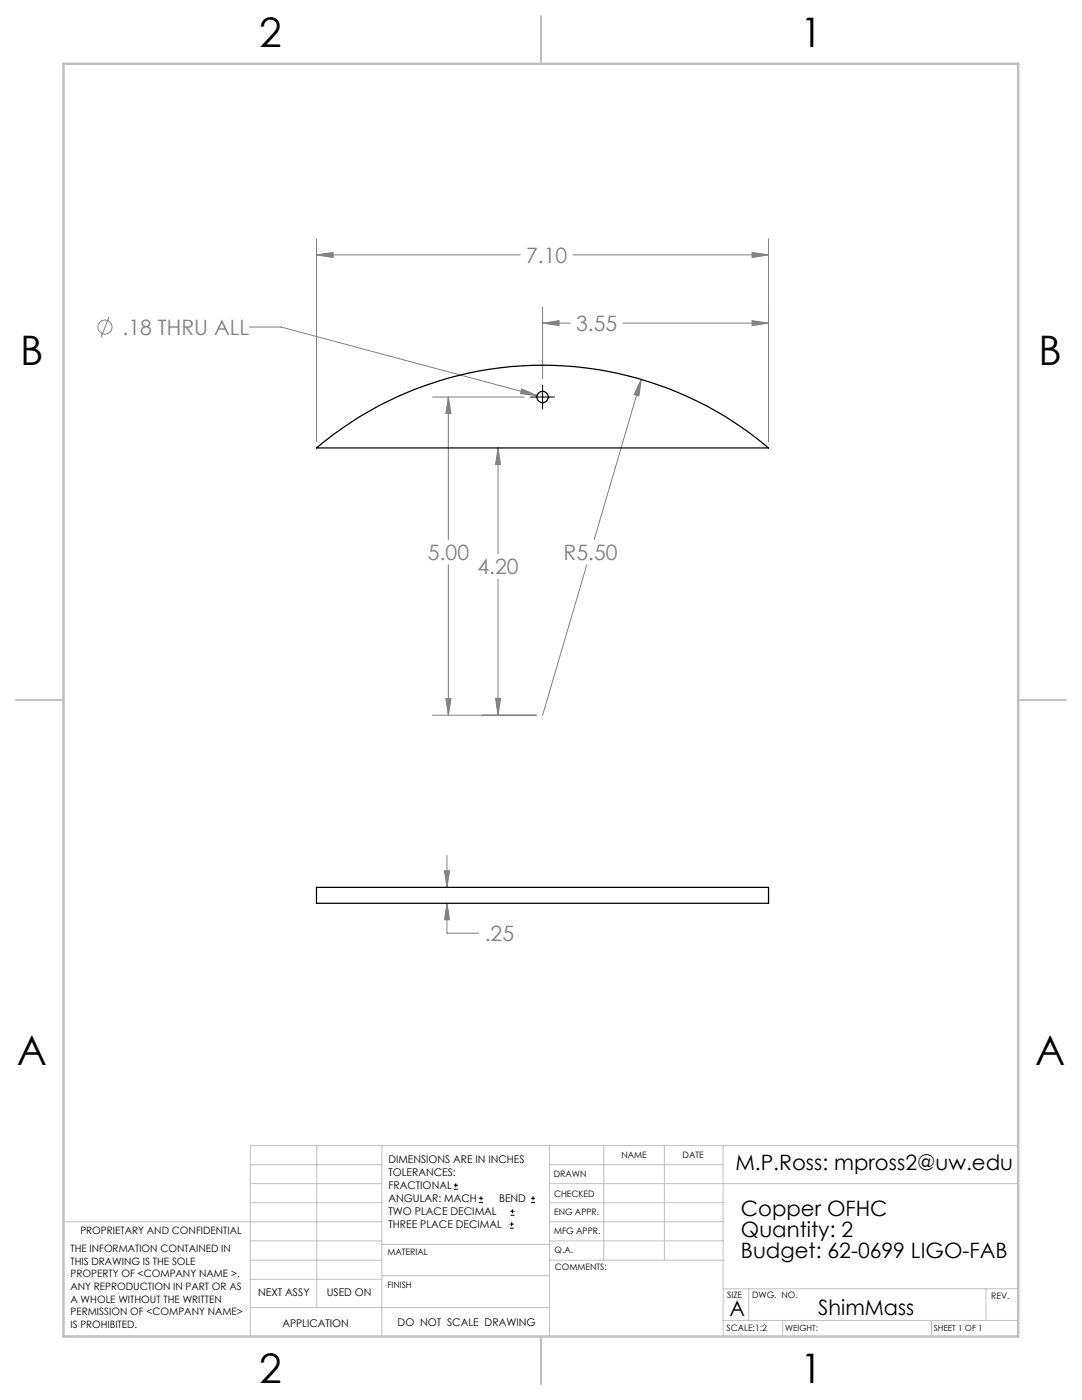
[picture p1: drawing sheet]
<svg xmlns="http://www.w3.org/2000/svg" width="216mm" height="279mm" viewBox="0 0 216 279" stroke-linecap="round" stroke-linejoin="round" font-family="sans-serif">
<g fill="none" stroke="#808080" stroke-width=".2">
<path d="M63.1 47.7v40.4M63.1 50.9h40.7M63.1 50.9l3.4-.5v1zM114.3 50.9h39.1M150.1 50.4l3.3 .5-3.3 .5zM153.4 47.7v40.4M21.8 63.3l-1.7 4M49.7 65.3h6.4l51.1 13.7M86.3 79.2h18.3M89.5 79.2v28.5M89.5 79.2l.5 3.3h-1zM104.1 77.6l3.1 1.4-3.3-.4z"/>
<path d="M108.3 61.3v14.3M108.3 64.5h5.5M108.3 64.5l3.2-.5v1zM124.3 64.5h29.1M128 75.7l-9.4 32M128 75.7l-.5 3.3-1-.3zM150.1 64l3.3 .5-3.3 .5zM99.4 89.4v21.1M99.4 89.4l.5 3.3h-1zM89.5 112.7v30M99.4 115.6v27.1M117.1 112.7l-8.8 30"/>
<path d="M89 139.4h1l-.5 3.3zM98.9 139.4h1l-.5 3.3zM86.3 142.7h20.7M88.7 173.8h1l-.5 3.3zM89.2 170.7v6.4M89.2 180.3v5.9h6.3M89.2 180.3l.5 3.3h-1z"/>
<circle cx="21" cy="65.3" r="1.41"/>
</g>
<g fill="none" stroke="#000" stroke-width=".2">
<path d="M105.9 79.2h4.8M108.3 76.8v4.8M90.6 237.3h.8M90.6 236.5h.8M90.9 236.1v.9M95.6 240h.8M95.6 239.1h.8M96 238.7v.8M105.9 240h.9M105.9 239.1h.9M106.4 238.7v.8M101.7 245.1h.8"/>
<path d="M101.7 244.3h.8M101.8 242.5h.9M101.8 241.7h.9M102.1 243.9v.8M102.2 241.3v.8"/>
</g>
<g fill="none" stroke="#c0c0c0" stroke-width=".2">
<path d="M50 232.4h26.2M50 236.2h26.2M63.2 228.6v32.3M76.2 228.6v38.1M109.6 228.6v38.1M109.6 232.4h34.7M109.6 236.2h93.6M120.5 228.6v22.9M132.6 228.6v22.9M144.3 228.6v38.1M203.2 228.6h-153.2v38.1M12.7 243.8h63.5"/>
<path d="M50 251.5h26.2M50 240h26.2M50 247.7h26.2M50 255.3h26.2M76.2 254.6h33.4M76.2 248.4h33.4M109.6 251.5h34.7M109.6 243.8h34.7M109.6 240h34.7M109.6 247.7h34.7M144.3 257.2h58.9M149.4 257.2v6.3"/>
<path d="M196.7 257.2v6.3M50 260.9h59.6M144.3 263.5h58.9M156.2 263.5v3.2M185.9 263.5v3.2"/>
</g>
<path d="M108 3.2v9.5M3.1 139.7h9.6M203.2 139.7h9.5M108 266.7v9.6" fill="none" stroke="#c0c0c0" stroke-width=".25"/>
<path d="M12.7 12.7h190.5v254h-190.5z" fill="none" stroke="#c0c0c0" stroke-width=".5"/>
<path d="M128 75.7l-1.5 3 1 .3zM99.4 89.4l.5 3.3h-1zM98.9 139.4h1l-.5 3.3zM89.5 79.2l.5 3.3h-1zM89 139.4h1l-.5 3.3zM63.1 50.9l3.4-.5v1zM150.1 50.4l3.3 .5-3.3 .5zM108.3 64.5l3.2-.5v1zM150.1 64l3.3 .5-3.3 .5zM104.1 77.6l-.2 1 3.3 .4zM88.7 173.8h1l-.5 3.3zM89.2 180.3l.5 3.3h-1z" fill="#808080"/>
<g fill="none" stroke="#000" stroke-width=".25">
<path d="M63.1 89.4a69.9 69.9 0 0 1 90.3 0zM63.1 177.1h90.3v3.2h-90.3z"/>
<circle cx="108.3" cy="79.2" r="1.12"/>
</g>
<g font-size="8.1">
<text x="51.7" y="9.3">2</text>
<text x="159.7" y="9.3">1</text>
<text x="4" y="72.8">B</text>
<text x="207.2" y="72.8">B</text>
<text x="3.3" y="212.5">A</text>
<text x="206.5" y="212.5">A</text>
<text x="51.7" y="276">2</text>
<text x="159.7" y="276">1</text>
</g>
<g font-size="4.2" fill="#808080">
<text x="105" y="52.5">7.10</text>
<text x="24.5" y="66.8">.18 THRU ALL</text>
<text x="114.9" y="66.1">3.55</text>
<text x="85.4" y="111.8">5.00</text>
<text x="112.4" y="111.8">R5.50</text>
<text x="95.3" y="114.6">4.20</text>
<text x="96.7" y="187.8">.25</text>
</g>
<g font-size="4.2">
<text x="146.7" y="233.5">M.P.Ross: mpross2@uw.edu</text>
<text x="147.8" y="242.6">Copper OFHC</text>
<text x="147.8" y="246.8">Quantity: 2</text>
<text x="147.8" y="251">Budget: 62-0699 LIGO-FAB</text>
<text x="145.6" y="262.7">A</text>
<text x="163.3" y="262.4">ShimMass</text>
</g>
<g font-size="2.1">
<text x="77.5" y="232.2">DIMENSIONS ARE IN INCHES</text>
<text x="77.5" y="234.7">TOLERANCES:</text>
<text x="77.5" y="237.3">FRACTIONAL</text>
<text x="77.5" y="239.9">ANGULAR: MACH</text>
<text x="99.6" y="239.9">BEND</text>
<text x="77.5" y="242.5">TWO PLACE DECIMAL</text>
<text x="77.5" y="245.1">THREE PLACE DECIMAL</text>
<text x="51.5" y="258.7">NEXT ASSY</text>
<text x="65.2" y="258.6">USED ON</text>
<text x="56.3" y="264.8">APPLICATION</text>
<text x="79.3" y="264.6">DO NOT SCALE DRAWING</text>
</g>
<g font-size="2">
<text x="14.1" y="249.9">THE INFORMATION CONTAINED IN</text>
<text x="16" y="246.3">PROPRIETARY AND CONFIDENTIAL</text>
<text x="14.1" y="252.4">THIS DRAWING IS THE SOLE</text>
<text x="14.1" y="254.9">PROPERTY OF &lt;COMPANY NAME &gt;.</text>
<text x="14.1" y="257.4">ANY REPRODUCTION IN PART OR AS</text>
<text x="14.1" y="260">A WHOLE WITHOUT THE WRITTEN</text>
<text x="14.1" y="262.5">PERMISSION OF &lt;COMPANY NAME&gt;</text>
<text x="14.1" y="265">IS PROHIBITED.</text>
</g>
<g font-size="1.8">
<text x="124" y="231.1">NAME</text>
<text x="136.2" y="231.1">DATE</text>
<text x="110.5" y="234.8">DRAWN</text>
<text x="110.5" y="238.9">CHECKED</text>
<text x="110.6" y="242.5">ENG APPR.</text>
<text x="77.3" y="250.5">MATERIAL</text>
<text x="110.6" y="246.3">MFG APPR.</text>
<text x="110.7" y="250">Q.A.</text>
<text x="77.3" y="257">FINISH</text>
<text x="110.7" y="253.5">COMMENTS:</text>
<text x="145.1" y="259">SIZE</text>
<text x="150.1" y="259.1">DWG. NO.</text>
<text x="197.8" y="259.2">REV.</text>
<text x="145" y="265.7">SCALE:1:2</text>
</g>
<g font-size="1.7">
<text x="156.7" y="265.7">WEIGHT:</text>
<text x="186.3" y="265.7">SHEET 1 OF 1</text>
</g>
</svg>
